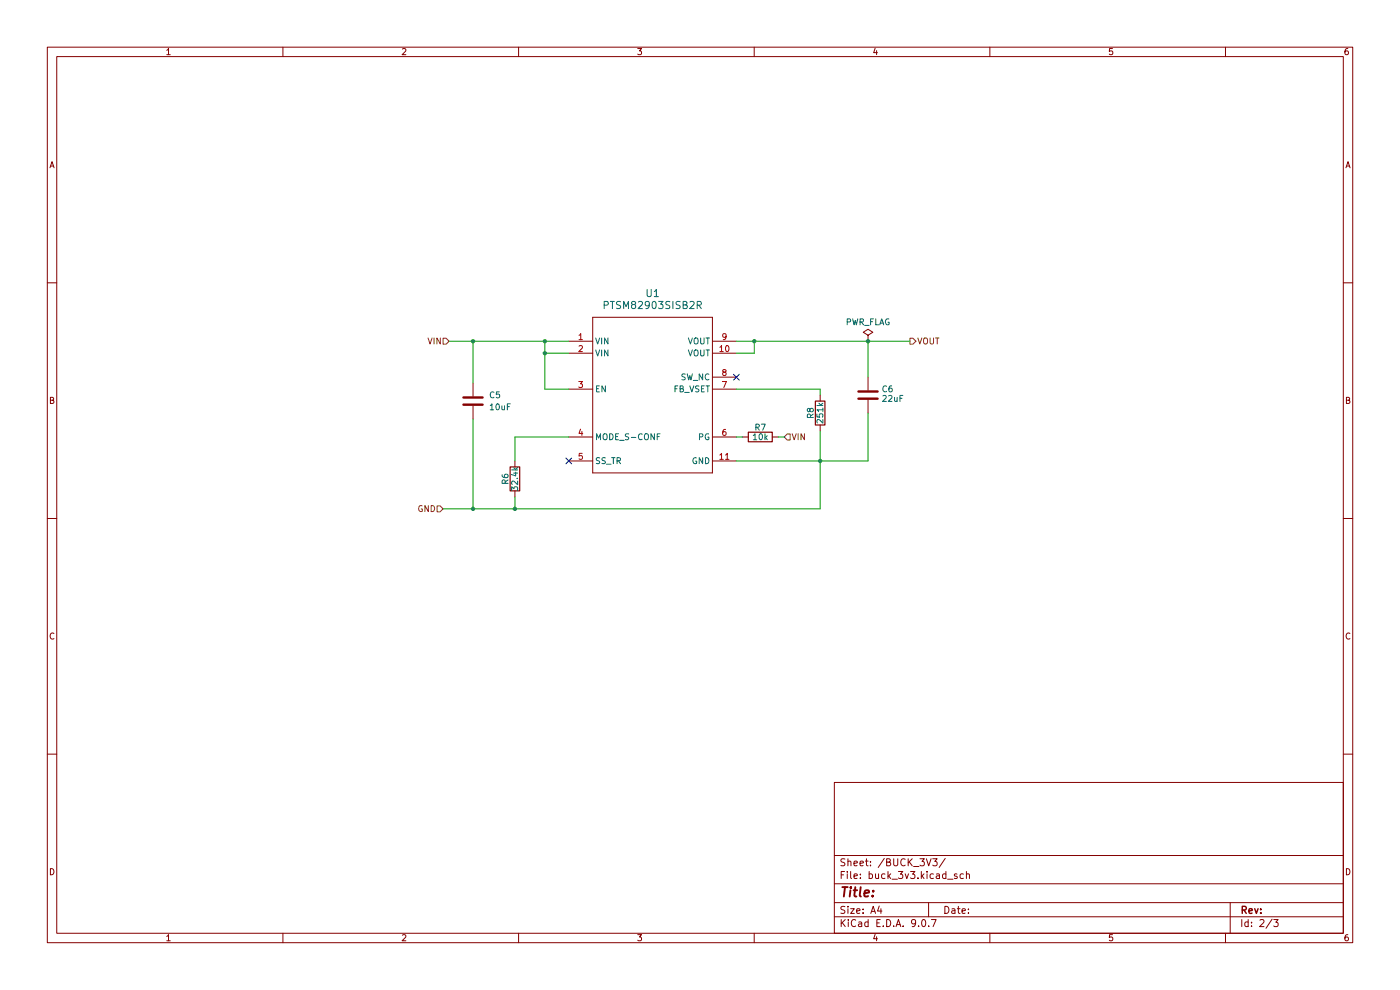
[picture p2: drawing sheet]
(kicad_sch
 (version 20250114)
 (generator "eeschema")
 (generator_version "9.0")
 (paper "A4")
 (lib_symbols
  (symbol "Device:C"
   (pin_numbers (hide yes))
   (pin_names
    (offset 0.254)) (exclude_from_sim no) (in_bom yes) (on_board yes)
   (property "Reference" "C" (at 0.635 2.54 0) (effects (font (size 1.27 1.27)) (justify left)))
   (property "Value" "C" (at 0.635 -2.54 0) (effects (font (size 1.27 1.27)) (justify left)))
   (property "Footprint" "" (at 0.9652 -3.81 0) (effects (font (size 1.27 1.27)) (hide yes)))
   (property "Datasheet" "~" (at 0 0 0) (effects (font (size 1.27 1.27)) (hide yes)))
   (property "Description" "Unpolarized capacitor" (at 0 0 0) (effects (font (size 1.27 1.27)) (hide yes)))
   (symbol "C_0_1"
    (polyline (pts (xy -2.032 0.762) (xy 2.032 0.762)) (stroke (width 0.508) (type default)) (fill (type none)))
    (polyline (pts (xy -2.032 -0.762) (xy 2.032 -0.762)) (stroke (width 0.508) (type default)) (fill (type none))))
   (symbol "C_1_1"
    (pin passive line (at 0 3.81 270) (length 2.794) (name "~" (effects (font (size 1.27 1.27)))) (number "1" (effects (font (size 1.27 1.27)))))
    (pin passive line (at 0 -3.81 90) (length 2.794) (name "~" (effects (font (size 1.27 1.27)))) (number "2" (effects (font (size 1.27 1.27))))))
   (embedded_fonts no))
  (symbol "Device:R"
   (pin_numbers (hide yes))
   (pin_names
    (offset 0)) (exclude_from_sim no) (in_bom yes) (on_board yes)
   (property "Reference" "R" (at 2.032 0 90) (effects (font (size 1.27 1.27))))
   (property "Value" "R" (at 0 0 90) (effects (font (size 1.27 1.27))))
   (property "Footprint" "" (at -1.778 0 90) (effects (font (size 1.27 1.27)) (hide yes)))
   (property "Datasheet" "~" (at 0 0 0) (effects (font (size 1.27 1.27)) (hide yes)))
   (property "Description" "Resistor" (at 0 0 0) (effects (font (size 1.27 1.27)) (hide yes)))
   (symbol "R_0_1"
    (rectangle (start -1.016 -2.54) (end 1.016 2.54) (stroke (width 0.254) (type default)) (fill (type none))))
   (symbol "R_1_1"
    (pin passive line (at 0 3.81 270) (length 1.27) (name "~" (effects (font (size 1.27 1.27)))) (number "1" (effects (font (size 1.27 1.27)))))
    (pin passive line (at 0 -3.81 90) (length 1.27) (name "~" (effects (font (size 1.27 1.27)))) (number "2" (effects (font (size 1.27 1.27))))))
   (embedded_fonts no))
  (symbol "Regulator:PTSM82903SISB2R"
   (pin_names
    (offset 0.254)) (exclude_from_sim no) (in_bom yes) (on_board yes)
   (property "Reference" "U" (at 0 2.54 0) (effects (font (size 1.524 1.524))))
   (property "Value" "PTSM82903SISB2R" (at 0 0 0) (effects (font (size 1.524 1.524))))
   (property "Footprint" "SIS0011A-MFG" (at 0 0 0) (effects (font (size 1.27 1.27)
    (italic yes)) (hide yes)))
   (property "Datasheet" "PTSM82903SISB2R" (at 0 0 0) (effects (font (size 1.27 1.27)
    (italic yes)) (hide yes)))
   (property "Description" "" (at 0 0 0) (effects (font (size 1.27 1.27)) (hide yes)))
   (property "ki_locked" "" (at 0 0 0) (effects (font (size 1.27 1.27))))
   (symbol "PTSM82903SISB2R_0_1"
    (polyline (pts (xy 5.08 5.08) (xy 5.08 -27.94)) (stroke (width 0.2032) (type default)) (fill (type none)))
    (polyline (pts (xy 5.08 -27.94) (xy 30.48 -27.94)) (stroke (width 0.2032) (type default)) (fill (type none)))
    (polyline (pts (xy 30.48 5.08) (xy 5.08 5.08)) (stroke (width 0.2032) (type default)) (fill (type none)))
    (polyline (pts (xy 30.48 -27.94) (xy 30.48 5.08)) (stroke (width 0.2032) (type default)) (fill (type none)))
    (pin power_in line (at 0 0 0) (length 5.08) (name "VIN" (effects (font (size 1.27 1.27)))) (number "1" (effects (font (size 1.27 1.27)))))
    (pin power_in line (at 0 -2.54 0) (length 5.08) (name "VIN" (effects (font (size 1.27 1.27)))) (number "2" (effects (font (size 1.27 1.27)))))
    (pin input line (at 0 -10.16 0) (length 5.08) (name "EN" (effects (font (size 1.27 1.27)))) (number "3" (effects (font (size 1.27 1.27)))))
    (pin input line (at 0 -20.32 0) (length 5.08) (name "MODE_S-CONF" (effects (font (size 1.27 1.27)))) (number "4" (effects (font (size 1.27 1.27)))))
    (pin power_in line (at 35.56 0 180) (length 5.08) (name "VOUT" (effects (font (size 1.27 1.27)))) (number "9" (effects (font (size 1.27 1.27)))))
    (pin power_in line (at 35.56 -2.54 180) (length 5.08) (name "VOUT" (effects (font (size 1.27 1.27)))) (number "10" (effects (font (size 1.27 1.27)))))
    (pin unspecified line (at 35.56 -7.62 180) (length 5.08) (name "SW_NC" (effects (font (size 1.27 1.27)))) (number "8" (effects (font (size 1.27 1.27)))))
    (pin open_collector line (at 35.56 -20.32 180) (length 5.08) (name "PG" (effects (font (size 1.27 1.27)))) (number "6" (effects (font (size 1.27 1.27)))))
    (pin power_in line (at 35.56 -25.4 180) (length 5.08) (name "GND" (effects (font (size 1.27 1.27)))) (number "11" (effects (font (size 1.27 1.27))))))
   (symbol "PTSM82903SISB2R_1_1"
    (pin input line (at 0 -25.4 0) (length 5.08) (name "SS_TR" (effects (font (size 1.27 1.27)))) (number "5" (effects (font (size 1.27 1.27)))))
    (pin input line (at 35.56 -10.16 180) (length 5.08) (name "FB_VSET" (effects (font (size 1.27 1.27)))) (number "7" (effects (font (size 1.27 1.27))))))
   (embedded_fonts no))
  (symbol "power:PWR_FLAG"
   (power)
   (pin_numbers (hide yes))
   (pin_names
    (offset 0) (hide yes)) (exclude_from_sim no) (in_bom yes) (on_board yes)
   (property "Reference" "#FLG" (at 0 1.905 0) (effects (font (size 1.27 1.27)) (hide yes)))
   (property "Value" "PWR_FLAG" (at 0 3.81 0) (effects (font (size 1.27 1.27))))
   (property "Footprint" "" (at 0 0 0) (effects (font (size 1.27 1.27)) (hide yes)))
   (property "Datasheet" "~" (at 0 0 0) (effects (font (size 1.27 1.27)) (hide yes)))
   (property "Description" "Special symbol for telling ERC where power comes from" (at 0 0 0) (effects (font (size 1.27 1.27)) (hide yes)))
   (symbol "PWR_FLAG_0_0"
    (pin power_out line (at 0 0 90) (length 0) (name "~" (effects (font (size 1.27 1.27)))) (number "1" (effects (font (size 1.27 1.27))))))
   (symbol "PWR_FLAG_0_1"
    (polyline (pts (xy 0 0) (xy 0 1.27) (xy -1.016 1.905) (xy 0 2.54) (xy 1.016 1.905) (xy 0 1.27)) (stroke (width 0) (type default)) (fill (type none))))
   (embedded_fonts no)))
 (junction
  (at 100.33 107.95)
  (diameter 0)
  (color 0 0 0 0))
 (junction
  (at 184.15 72.39)
  (diameter 0)
  (color 0 0 0 0))
 (junction
  (at 160.02 72.39)
  (diameter 0)
  (color 0 0 0 0))
 (junction
  (at 173.99 97.79)
  (diameter 0)
  (color 0 0 0 0))
 (junction
  (at 115.57 74.93)
  (diameter 0)
  (color 0 0 0 0))
 (junction
  (at 100.33 72.39)
  (diameter 0)
  (color 0 0 0 0))
 (junction
  (at 109.22 107.95)
  (diameter 0)
  (color 0 0 0 0))
 (junction
  (at 115.57 72.39)
  (diameter 0)
  (color 0 0 0 0))
 (no_connect
  (at 156.21 80.01))
 (no_connect
  (at 120.65 97.79))
 (wire
  (pts (xy 156.21 72.39) (xy 160.02 72.39))
  (stroke (width 0) (type default)))
 (wire
  (pts (xy 120.65 92.71) (xy 109.22 92.71))
  (stroke (width 0) (type default)))
 (wire
  (pts (xy 115.57 72.39) (xy 120.65 72.39))
  (stroke (width 0) (type default)))
 (wire
  (pts (xy 100.33 72.39) (xy 115.57 72.39))
  (stroke (width 0) (type default)))
 (wire
  (pts (xy 109.22 107.95) (xy 173.99 107.95))
  (stroke (width 0) (type default)))
 (wire
  (pts (xy 184.15 72.39) (xy 193.04 72.39))
  (stroke (width 0) (type default)))
 (wire
  (pts (xy 100.33 107.95) (xy 100.33 88.9))
  (stroke (width 0) (type default)))
 (wire
  (pts (xy 93.98 107.95) (xy 100.33 107.95))
  (stroke (width 0) (type default)))
 (wire
  (pts (xy 184.15 97.79) (xy 173.99 97.79))
  (stroke (width 0) (type default)))
 (wire
  (pts (xy 109.22 105.41) (xy 109.22 107.95))
  (stroke (width 0) (type default)))
 (wire
  (pts (xy 156.21 82.55) (xy 173.99 82.55))
  (stroke (width 0) (type default)))
 (wire
  (pts (xy 173.99 82.55) (xy 173.99 83.82))
  (stroke (width 0) (type default)))
 (wire
  (pts (xy 160.02 74.93) (xy 160.02 72.39))
  (stroke (width 0) (type default)))
 (wire
  (pts (xy 115.57 82.55) (xy 115.57 74.93))
  (stroke (width 0) (type default)))
 (wire
  (pts (xy 184.15 72.39) (xy 184.15 80.01))
  (stroke (width 0) (type default)))
 (wire
  (pts (xy 156.21 74.93) (xy 160.02 74.93))
  (stroke (width 0) (type default)))
 (wire
  (pts (xy 173.99 107.95) (xy 173.99 97.79))
  (stroke (width 0) (type default)))
 (wire
  (pts (xy 157.48 92.71) (xy 156.21 92.71))
  (stroke (width 0) (type default)))
 (wire
  (pts (xy 100.33 107.95) (xy 109.22 107.95))
  (stroke (width 0) (type default)))
 (wire
  (pts (xy 120.65 74.93) (xy 115.57 74.93))
  (stroke (width 0) (type default)))
 (wire
  (pts (xy 165.1 92.71) (xy 166.37 92.71))
  (stroke (width 0) (type default)))
 (wire
  (pts (xy 173.99 97.79) (xy 173.99 91.44))
  (stroke (width 0) (type default)))
 (wire
  (pts (xy 120.65 82.55) (xy 115.57 82.55))
  (stroke (width 0) (type default)))
 (wire
  (pts (xy 95.25 72.39) (xy 100.33 72.39))
  (stroke (width 0) (type default)))
 (wire
  (pts (xy 184.15 87.63) (xy 184.15 97.79))
  (stroke (width 0) (type default)))
 (wire
  (pts (xy 109.22 92.71) (xy 109.22 97.79))
  (stroke (width 0) (type default)))
 (wire
  (pts (xy 156.21 97.79) (xy 173.99 97.79))
  (stroke (width 0) (type default)))
 (wire
  (pts (xy 100.33 72.39) (xy 100.33 81.28))
  (stroke (width 0) (type default)))
 (wire
  (pts (xy 115.57 74.93) (xy 115.57 72.39))
  (stroke (width 0) (type default)))
 (wire
  (pts (xy 160.02 72.39) (xy 184.15 72.39))
  (stroke (width 0) (type default)))
 (hierarchical_label "GND"
  (shape input)
  (at 93.98 107.95 180)
  (effects (font (size 1.27 1.27)) (justify right)))
 (hierarchical_label "VOUT"
  (shape output)
  (at 193.04 72.39 0)
  (effects (font (size 1.27 1.27)) (justify left)))
 (hierarchical_label "VIN"
  (shape input)
  (at 95.25 72.39 180)
  (effects (font (size 1.27 1.27)) (justify right)))
 (hierarchical_label "VIN"
  (shape input)
  (at 166.37 92.71 0)
  (effects (font (size 1.27 1.27)) (justify left)))
 (symbol
  (lib_id "Device:R")
  (at 161.29 92.71 270)
  (unit 1)
  (exclude_from_sim no)
  (in_bom yes)
  (on_board yes)
  (dnp no)
  (property "Reference" "R7" (at 161.29 90.678 90) (effects (font (size 1.27 1.27))))
  (property "Value" "10k" (at 161.29 92.71 90) (effects (font (size 1.27 1.27))))
  (property "Footprint" "Resistor_THT:R_Axial_DIN0207_L6.3mm_D2.5mm_P2.54mm_Vertical" (at 161.29 90.932 90) (effects (font (size 1.27 1.27)) (hide yes)))
  (property "Datasheet" "~" (at 161.29 92.71 0) (effects (font (size 1.27 1.27)) (hide yes)))
  (property "Description" "Resistor" (at 161.29 92.71 0) (effects (font (size 1.27 1.27)) (hide yes)))
  (pin "1")
  (pin "2"))
 (symbol
  (lib_id "Device:C")
  (at 100.33 85.09 0)
  (unit 1)
  (exclude_from_sim no)
  (in_bom yes)
  (on_board yes)
  (dnp no)
  (property "Reference" "C5" (at 103.632 83.82 0) (effects (font (size 1.27 1.27)) (justify left)))
  (property "Value" "10uF" (at 103.632 86.36 0) (effects (font (size 1.27 1.27)) (justify left)))
  (property "Footprint" "Capacitor_THT:C_Rect_L4.0mm_W2.5mm_P2.50mm" (at 101.2952 88.9 0) (effects (font (size 1.27 1.27)) (hide yes)))
  (property "Datasheet" "~" (at 100.33 85.09 0) (effects (font (size 1.27 1.27)) (hide yes)))
  (property "Description" "Unpolarized capacitor" (at 100.33 85.09 0) (effects (font (size 1.27 1.27)) (hide yes)))
  (pin "2")
  (pin "1"))
 (symbol
  (lib_id "Device:R")
  (at 109.22 101.6 0)
  (unit 1)
  (exclude_from_sim no)
  (in_bom yes)
  (on_board yes)
  (dnp no)
  (property "Reference" "R6" (at 107.188 101.6 90) (effects (font (size 1.27 1.27))))
  (property "Value" "32.4k" (at 109.22 101.6 90) (effects (font (size 1.27 1.27))))
  (property "Footprint" "Resistor_THT:R_Axial_DIN0207_L6.3mm_D2.5mm_P2.54mm_Vertical" (at 107.442 101.6 90) (effects (font (size 1.27 1.27)) (hide yes)))
  (property "Datasheet" "~" (at 109.22 101.6 0) (effects (font (size 1.27 1.27)) (hide yes)))
  (property "Description" "Resistor" (at 109.22 101.6 0) (effects (font (size 1.27 1.27)) (hide yes)))
  (pin "1")
  (pin "2"))
 (symbol
  (lib_id "Regulator:PTSM82903SISB2R")
  (at 120.65 72.39 0)
  (unit 1)
  (exclude_from_sim no)
  (in_bom yes)
  (on_board yes)
  (dnp no)
  (fields_autoplaced yes)
  (property "Reference" "U1" (at 138.43 62.23 0) (effects (font (size 1.524 1.524))))
  (property "Value" "PTSM82903SISB2R" (at 138.43 64.77 0) (effects (font (size 1.524 1.524))))
  (property "Footprint" "Buck 3V3:SIS0011A-MFG" (at 120.65 72.39 0) (effects (font (size 1.27 1.27)
    (italic yes)) (hide yes)))
  (property "Datasheet" "PTSM82903SISB2R" (at 120.65 72.39 0) (effects (font (size 1.27 1.27)
    (italic yes)) (hide yes)))
  (property "Description" "" (at 120.65 72.39 0) (effects (font (size 1.27 1.27)) (hide yes)))
  (pin "2")
  (pin "3")
  (pin "4")
  (pin "5")
  (pin "9")
  (pin "6")
  (pin "8")
  (pin "10")
  (pin "1")
  (pin "11")
  (pin "7"))
 (symbol
  (lib_id "Device:C")
  (at 184.15 83.82 0)
  (unit 1)
  (exclude_from_sim no)
  (in_bom yes)
  (on_board yes)
  (dnp no)
  (property "Reference" "C6" (at 186.944 82.55 0) (effects (font (size 1.27 1.27)) (justify left)))
  (property "Value" "22uF" (at 186.944 84.582 0) (effects (font (size 1.27 1.27)) (justify left)))
  (property "Footprint" "Capacitor_THT:C_Rect_L4.0mm_W2.5mm_P2.50mm" (at 185.1152 87.63 0) (effects (font (size 1.27 1.27)) (hide yes)))
  (property "Datasheet" "~" (at 184.15 83.82 0) (effects (font (size 1.27 1.27)) (hide yes)))
  (property "Description" "Unpolarized capacitor" (at 184.15 83.82 0) (effects (font (size 1.27 1.27)) (hide yes)))
  (pin "2")
  (pin "1"))
 (symbol
  (lib_id "power:PWR_FLAG")
  (at 184.15 72.39 0)
  (unit 1)
  (exclude_from_sim no)
  (in_bom yes)
  (on_board yes)
  (dnp no)
  (property "Reference" "#FLG02" (at 184.15 70.485 0) (effects (font (size 1.27 1.27)) (hide yes)))
  (property "Value" "PWR_FLAG" (at 184.15 68.326 0) (effects (font (size 1.27 1.27))))
  (property "Footprint" "" (at 184.15 72.39 0) (effects (font (size 1.27 1.27)) (hide yes)))
  (property "Datasheet" "~" (at 184.15 72.39 0) (effects (font (size 1.27 1.27)) (hide yes)))
  (property "Description" "Special symbol for telling ERC where power comes from" (at 184.15 72.39 0) (effects (font (size 1.27 1.27)) (hide yes)))
  (pin "1"))
 (symbol
  (lib_id "Device:R")
  (at 173.99 87.63 0)
  (unit 1)
  (exclude_from_sim no)
  (in_bom yes)
  (on_board yes)
  (dnp no)
  (property "Reference" "R8" (at 171.958 87.63 90) (effects (font (size 1.27 1.27))))
  (property "Value" "251k" (at 173.99 87.63 90) (effects (font (size 1.27 1.27))))
  (property "Footprint" "Resistor_THT:R_Axial_DIN0207_L6.3mm_D2.5mm_P2.54mm_Vertical" (at 172.212 87.63 90) (effects (font (size 1.27 1.27)) (hide yes)))
  (property "Datasheet" "~" (at 173.99 87.63 0) (effects (font (size 1.27 1.27)) (hide yes)))
  (property "Description" "Resistor" (at 173.99 87.63 0) (effects (font (size 1.27 1.27)) (hide yes)))
  (pin "1")
  (pin "2")))
